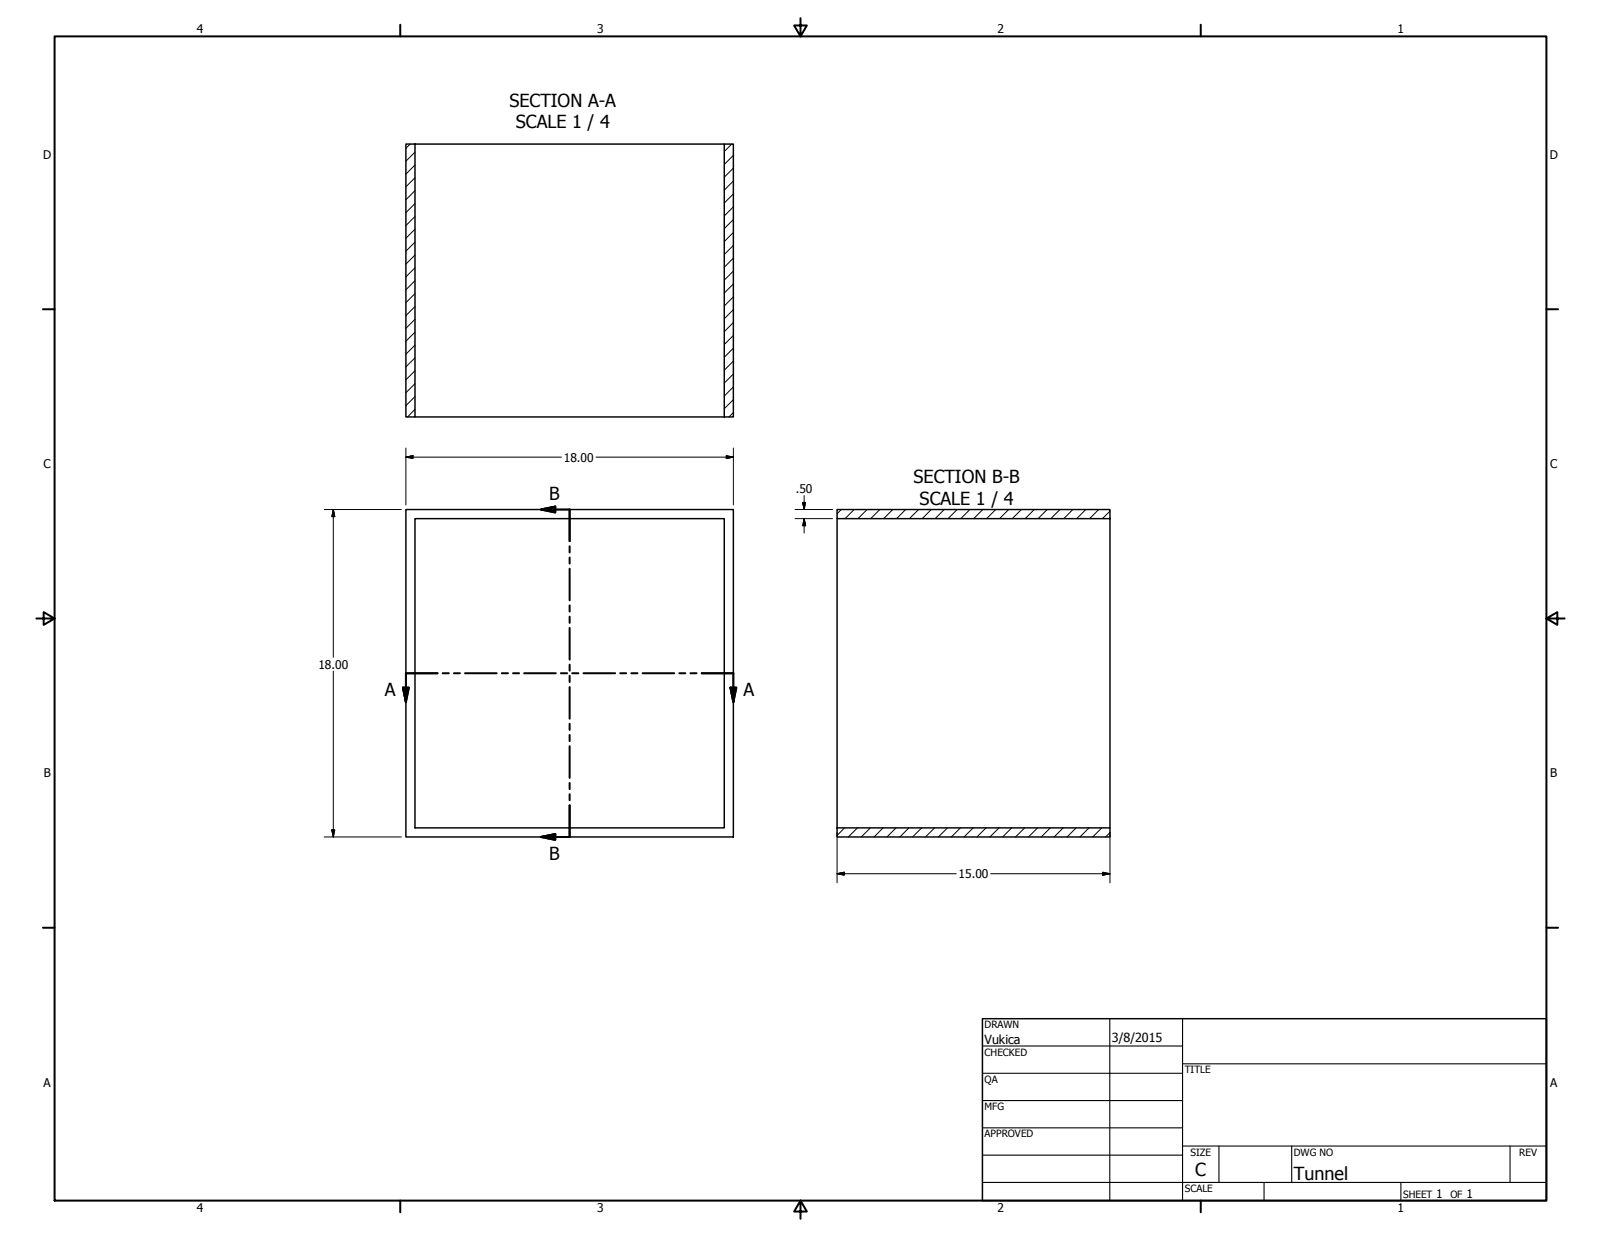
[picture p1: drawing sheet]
<svg xmlns="http://www.w3.org/2000/svg" width="559mm" height="432mm" viewBox="0 0 559 432" stroke-linecap="round" stroke-linejoin="round" font-family="sans-serif">
<!-- layer: Visible (ANSI) -->
<path d="M144.8 50.3v95.2h-3.1v-95.2h111.1M252.8 50.3h3.2v95.2h-3.2zM144.8 145.5h108M141.7 177.9h114.3v114.3h-114.3zM144.8 181h108v108h-108zM292.2 181v108M387.4 181h-95.2v-3.1h95.2v111.1M292.2 289h95.2v3.2h-95.2z" fill="none" stroke="#000" stroke-width=".51"/>
<!-- layer: Section Line (ANSI) -->
<g fill="none" stroke="#000" stroke-width=".7">
<path d="M188.8 177.9l5-1.1v2.1zM188.8 177.9h10v11M198.8 190.7v2.1M198.8 194.6v2.1M198.8 198.5v11M198.8 211.3v2.2M198.8 215.3v2.1M198.8 219.2v11.1M152.7 235h-11v10M154.5 235h2.2M158.4 235h2.1M162.3 235h11.1"/>
<path d="M175.1 235h2.2M179.1 235h2.1M182.9 235h11.1M195.8 235h2.1M198.8 232v2.1M198.8 235.9v2.2M198.8 239.8v11.1M199.7 235h2.2M203.6 235h11.1M216.5 235h2.1M220.3 235h2.2M224.3 235h11"/>
<path d="M237.1 235h2.1M241 235h2.1M244.9 235h11.1v10M140.7 240h2l-1 5zM198.8 252.7v2.1M198.8 256.5v2.2M255 240h2l-1 5zM198.8 260.5v11M198.8 273.3v2.2M198.8 277.2v2.1M188.8 292.2l5-1.1v2.1zM198.8 281.1v11.1h-10"/>
</g>
<path d="M188.8 177.9l5-1.1zM188.8 177.9l5-1.1v2.1zM140.7 240l1 5zM140.7 240h2l-1 5zM255 240l1 5zM255 240h2l-1 5zM188.8 292.2l5-1.1zM188.8 292.2l5-1.1v2.1z" fill="#000" stroke="#000" stroke-width=".7"/>
<!-- layer: Border (ANSI) -->
<g fill="none" stroke="#000" stroke-width=".7">
<path d="M19 12.7h520.8v406.4h-520.8zM139.7 8.6v4.1M279.4 6.3v6.4l-2.2-3.8h4.4l-2.2 3.8M419.1 8.6v4.1M15 107.9h4M539.8 107.9h4M12.7 215.9h6.3l-3.8-2.2v4.4l3.8-2.2M539.8 215.9l3.8 2.2v-4.4l-3.8 2.2h6.3M15 323.8h4M539.8 323.8h4M139.7 419.1v4.1M279.4 419.1l2.2 3.8h-4.4l2.2-3.8v6.3"/>
<path d="M419.1 419.1v4.1"/>
</g>
<!-- layer: Title (ANSI) -->
<g fill="none" stroke="#000" stroke-width=".38">
<path d="M387.3 355.6v63.5M412.7 355.6v63.5M342.9 365.1h69.8M342.9 374.6h69.8M412.7 371.3h127.1M342.9 384.2h69.8M342.9 393.7h69.8M342.9 412.7h196.9M342.9 403.2h69.8M412.7 400h127.1M425.4 400v12.7M441.2 412.7v6.4"/>
<path d="M450.8 400v12.7M488.9 412.7v6.4M527 400v12.7"/>
</g>
<path d="M342.9 355.6h196.9v63.5h-196.9z" fill="none" stroke="#000" stroke-width=".51"/>
<!-- layer: Hatch (ANSI) -->
<g fill="none" stroke="#000" stroke-width=".35">
<path d="M143.2 50.3l-1.5 1.5M144.8 57.6l-3.1 3.2M144.8 53.1l-3.1 3.2M255.4 50.3l-2.6 2.6M256 58.7l-3.2 3.1M256 54.2l-3.2 3.2M144.8 75.6l-3.1 3.1M144.8 71.1l-3.1 3.1M144.8 66.5l-3.1 3.2M144.8 62l-3.1 3.2M256 76.6l-3.2 3.2M256 72.2l-3.2 3.2"/>
<path d="M256 67.7l-3.2 3.2M256 63.2l-3.2 3.2M144.8 98l-3.1 3.2M144.8 93.5l-3.1 3.1M144.8 89l-3.1 3.2M144.8 84.5l-3.1 3.2M144.8 80l-3.1 3.2M256 99.1l-3.2 3.2M256 94.6l-3.2 3.2M256 90.1l-3.2 3.2M256 85.7l-3.2 3.1M256 81.2l-3.2 3.1"/>
<path d="M144.8 116l-3.1 3.1M144.8 111.4l-3.1 3.2M144.8 107l-3.1 3.2M144.8 102.5l-3.1 3.2M256 117.1l-3.2 3.2M256 112.6l-3.2 3.2M256 108.1l-3.2 3.2M256 103.6l-3.2 3.2M144.8 138.4l-3.1 3.2M144.8 133.9l-3.1 3.2M144.8 129.4l-3.1 3.2M144.8 124.9l-3.1 3.2"/>
<path d="M144.8 120.5l-3.1 3.1M256 139.5l-3.2 3.2M256 135.1l-3.2 3.1M256 130.6l-3.2 3.1M256 126l-3.2 3.2M256 121.5l-3.2 3.2M144.8 142.9l-2.6 2.6M256 144l-1.6 1.5M293.6 177.9l-1.4 1.5M298.1 177.9l-3.1 3.1M302.6 177.9l-3.1 3.1M307.1 177.9l-3.2 3.1"/>
<path d="M311.6 177.9l-3.2 3.1M316.1 177.9l-3.2 3.1M320.6 177.9l-3.2 3.1M325.1 177.9l-3.2 3.1M329.6 177.9l-3.2 3.1M334.1 177.9l-3.2 3.1M338.5 177.9l-3.2 3.1M343 177.9l-3.1 3.1M347.5 177.9l-3.1 3.1M352 177.9l-3.1 3.1M356.5 177.9l-3.2 3.1M361 177.9l-3.2 3.1"/>
<path d="M365.5 177.9l-3.2 3.1M370 177.9l-3.2 3.1M374.5 177.9l-3.2 3.1M379 177.9l-3.2 3.1M383.5 177.9l-3.2 3.1M387.4 178.4l-2.7 2.6M294.8 289l-2.6 2.7M299.3 289l-3.2 3.2M303.8 289l-3.2 3.2M308.2 289l-3.1 3.2M312.7 289l-3.1 3.2M317.2 289l-3.1 3.2"/>
<path d="M321.7 289l-3.2 3.2M326.2 289l-3.2 3.2M330.7 289l-3.2 3.2M335.2 289l-3.2 3.2M339.7 289l-3.2 3.2M344.2 289l-3.2 3.2M348.7 289l-3.2 3.2M353.1 289l-3.2 3.2M357.6 289l-3.1 3.2M362.1 289l-3.1 3.2M366.6 289l-3.2 3.2M371.1 289l-3.2 3.2"/>
<path d="M375.6 289l-3.2 3.2M380.1 289l-3.2 3.2M384.6 289l-3.2 3.2M387.4 290.6l-1.5 1.6"/>
</g>
<!-- layer: Dimension (ANSI) -->
<g fill="none" stroke="#000" stroke-width=".35">
<path d="M141.7 159.6l2.4-.5v.9zM141.7 159.6h54.3M141.7 156.4v19.9M208 159.6h48M253.5 159.1l2.5 .5-2.5 .4zM256 156.4v19.9M113.2 177.9h26.9M116.3 177.9l.5 2.4h-1zM116.3 177.9v51.5M277.5 177.9h13.1M280.2 175.4h1l-.5 2.5zM280.7 173v4.9"/>
<path d="M277.5 181h13.1M280.7 181l.5 2.5h-1zM280.7 181v5.1M116.3 234.3v57.9M113.2 292.2h26.9M115.8 289.7h1l-.5 2.5zM292.2 290.6v17.6M387.4 290.6v17.6M292.2 305l2.4-.5v1zM292.2 305h41.6M345.8 305h41.6M384.9 304.5l2.5 .5-2.5 .5z"/>
</g>
<g fill="#000" stroke="#000" stroke-width=".35">
<path d="M141.7 159.6l2.4-.5zM141.7 159.6l2.4-.5v.9zM253.5 160l2.5-.4zM253.5 159.1l2.5 .5-2.5 .4zM280.2 175.4l.5 2.5zM280.2 175.4h1l-.5 2.5zM116.3 177.9l.5 2.4zM116.3 177.9l.5 2.4h-1zM280.7 181l.5 2.5zM280.7 181l.5 2.5h-1zM115.8 289.7l.5 2.5zM115.8 289.7h1l-.5 2.5z"/>
<path d="M292.2 305l2.4-.5zM292.2 305l2.4-.5v1zM384.9 305.5l2.5-.5zM384.9 304.5l2.5 .5-2.5 .5z"/>
</g>
<g font-size="6.3">
<text x="177.8" y="37.2">SECTION A-A</text>
<text x="180" y="44.8">SCALE 1 / 4</text>
<text x="318.8" y="168.7">SECTION B-B</text>
<text x="191.6" y="174.4">B</text>
<text x="321" y="176.2">SCALE 1 / 4</text>
<text x="134.4" y="243.1">A</text>
<text x="259.5" y="243.1">A</text>
<text x="191.6" y="300.2">B</text>
<text x="417.2" y="410.6">C</text>
<text x="451.6" y="411.9">Tunnel</text>
</g>
<g font-size="4.4">
<text x="343.7" y="364.3">Vukica</text>
<text x="388.1" y="363.7">3/8/2015</text>
</g>
<g font-size="4.2">
<text x="68.7" y="11.7">4</text>
<text x="208.4" y="11.7">3</text>
<text x="348.1" y="11.7">2</text>
<text x="487.8" y="11.7">1</text>
<text x="15.1" y="55.5">D</text>
<text x="540.9" y="55.5">D</text>
<text x="196.8" y="161.1">18.00</text>
<text x="15.2" y="163.4">C</text>
<text x="541" y="163.4">C</text>
<text x="277.7" y="172.1">.50</text>
<text x="111.1" y="233.4">18.00</text>
<text x="15.3" y="271.4">B</text>
<text x="541.1" y="271.4">B</text>
<text x="334.6" y="306.5">15.00</text>
<text x="15.2" y="379.3">A</text>
<text x="541" y="379.3">A</text>
<text x="501.3" y="418.3">1</text>
<text x="511.8" y="418.3">1</text>
<text x="68.7" y="423.2">4</text>
<text x="208.4" y="423.2">3</text>
<text x="348.1" y="423.2">2</text>
<text x="487.8" y="423.2">1</text>
</g>
<g font-size="3.5">
<text x="343.7" y="358.9">DRAWN</text>
<text x="343.7" y="368.5">CHECKED</text>
<text x="413.5" y="374.6">TITLE</text>
<text x="343.7" y="378">QA</text>
<text x="343.7" y="387.5">MFG</text>
<text x="343.7" y="397.1">APPROVED</text>
<text x="415.5" y="403.4">SIZE</text>
<text x="451.6" y="403.4">DWG NO</text>
<text x="530.3" y="403.4">REV</text>
<text x="413.5" y="416.1">SCALE</text>
<text x="489.7" y="418.3">SHEET</text>
<text x="506.2" y="418.3">OF</text>
</g>
</svg>
